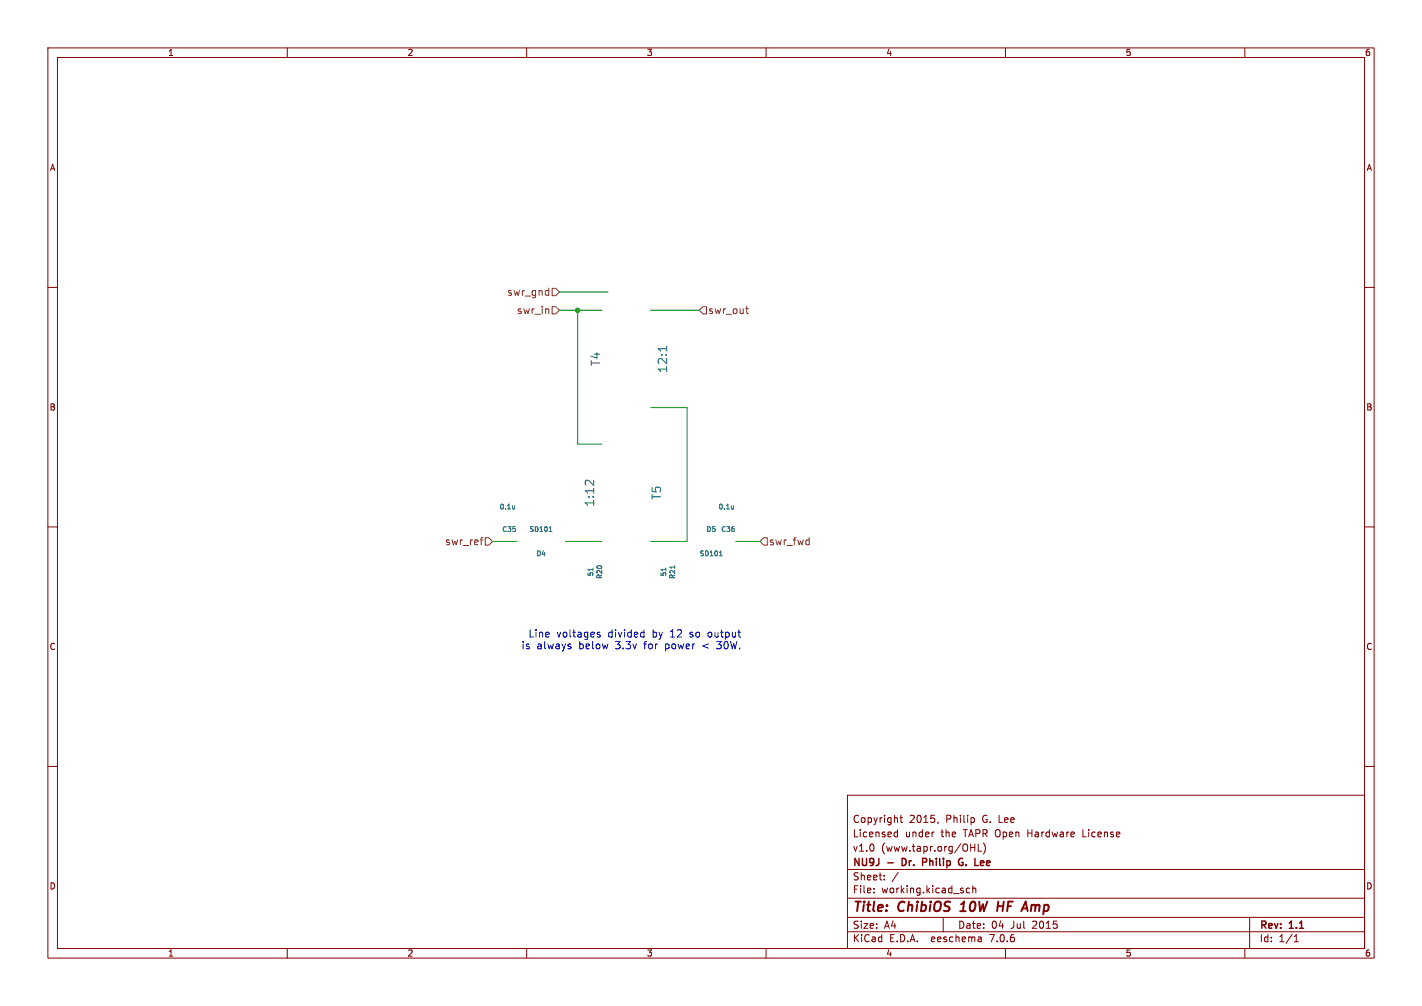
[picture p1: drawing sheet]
(kicad_sch (version 20230121) (generator eeschema)

 (paper "A4")

 (title_block
  (title "ChibiOS 10W HF Amp")
  (date "04 Jul 2015")
  (rev "1.1")
  (company "NU9J - Dr. Philip G. Lee")
  (comment 1 "v1.0 (www.tapr.org/OHL)")
  (comment 2 "Licensed under the TAPR Open Hardware License")
  (comment 3 "Copyright 2015, Philip G. Lee"))

 (lib_symbols)

 (junction (at 120.65 64.77) (diameter 0) (color 0 0 0 0))

 (wire (pts (xy 125.73 92.71) (xy 120.65 92.71)) (stroke (width 0) (type default)))
 (wire (pts (xy 127 60.96) (xy 116.84 60.96)) (stroke (width 0) (type default)))
 (wire (pts (xy 153.67 113.03) (xy 158.75 113.03)) (stroke (width 0) (type default)))
 (wire (pts (xy 135.89 113.03) (xy 143.51 113.03)) (stroke (width 0) (type default)))
 (wire (pts (xy 107.95 113.03) (xy 102.87 113.03)) (stroke (width 0) (type default)))
 (wire (pts (xy 143.51 85.09) (xy 143.51 113.03)) (stroke (width 0) (type default)))
 (wire (pts (xy 120.65 64.77) (xy 116.84 64.77)) (stroke (width 0) (type default)))
 (wire (pts (xy 135.89 85.09) (xy 143.51 85.09)) (stroke (width 0) (type default)))
 (wire (pts (xy 125.73 64.77) (xy 120.65 64.77)) (stroke (width 0) (type default)))
 (wire (pts (xy 118.11 113.03) (xy 125.73 113.03)) (stroke (width 0) (type default)))
 (wire (pts (xy 135.89 64.77) (xy 146.05 64.77)) (stroke (width 0) (type default)))
 (wire (pts (xy 120.65 92.71) (xy 120.65 64.77)) (stroke (width 0) (type default)))

 (text "Line voltages divided by 12 so output\nis always below 3.3v for power < 30W." (at 154.94 135.89 0) (effects (font (size 1.524 1.524)) (justify right bottom)))

 (hierarchical_label "swr_out" (shape input) (at 146.05 64.77 0) (effects (font (size 1.524 1.524)) (justify left)))
 (hierarchical_label "swr_fwd" (shape input) (at 158.75 113.03 0) (effects (font (size 1.524 1.524)) (justify left)))
 (hierarchical_label "swr_gnd" (shape input) (at 116.84 60.96 180) (effects (font (size 1.524 1.524)) (justify right)))
 (hierarchical_label "swr_ref" (shape input) (at 102.87 113.03 180) (effects (font (size 1.524 1.524)) (justify right)))
 (hierarchical_label "swr_in" (shape input) (at 116.84 64.77 180) (effects (font (size 1.524 1.524)) (justify right)))

 (symbol (lib_id "TRANSFO-dots") (at 130.81 74.93 90) (mirror x) (unit 1) (in_bom yes) (on_board yes) (dnp no)
  (property "Reference" "T4" (at 124.46 74.93 0) (effects (font (size 1.778 1.778))))
  (property "Value" "12:1" (at 138.43 74.93 0) (effects (font (size 1.778 1.778))))
  (property "Footprint" "nu9j-footprints:TOROID2-50-singleturn" (at 130.81 74.93 0) (effects (font (size 1.524 1.524)) hide))
  (property "Datasheet" "" (at 130.81 74.93 0) (effects (font (size 1.524 1.524)))))

 (symbol (lib_id "TRANSFO-dots") (at 130.81 102.87 270) (mirror x) (unit 1) (in_bom yes) (on_board yes) (dnp no)
  (property "Reference" "T5" (at 137.16 102.87 0) (effects (font (size 1.778 1.778))))
  (property "Value" "1:12" (at 123.19 102.87 0) (effects (font (size 1.778 1.778))))
  (property "Footprint" "nu9j-footprints:TOROID2-50-singleturn" (at 130.81 102.87 0) (effects (font (size 1.524 1.524)) hide))
  (property "Datasheet" "" (at 130.81 102.87 0) (effects (font (size 1.524 1.524)))))

 (symbol (lib_id "GND-RESCUE-qrpamp") (at 127 60.96 90) (unit 1) (in_bom yes) (on_board yes) (dnp no)
  (property "Reference" "#PWR098" (at 127 60.96 0) (effects (font (size 0.762 0.762)) hide))
  (property "Value" "GND" (at 128.778 60.96 0) (effects (font (size 0.762 0.762)) hide))
  (property "Footprint" "" (at 127 60.96 0) (effects (font (size 1.524 1.524))))
  (property "Datasheet" "" (at 127 60.96 0) (effects (font (size 1.524 1.524)))))

 (symbol (lib_id "GND-RESCUE-qrpamp") (at 125.73 85.09 0) (unit 1) (in_bom yes) (on_board yes) (dnp no)
  (property "Reference" "#PWR099" (at 125.73 85.09 0) (effects (font (size 0.762 0.762)) hide))
  (property "Value" "GND" (at 125.73 86.868 0) (effects (font (size 0.762 0.762)) hide))
  (property "Footprint" "" (at 125.73 85.09 0) (effects (font (size 1.524 1.524))))
  (property "Datasheet" "" (at 125.73 85.09 0) (effects (font (size 1.524 1.524)))))

 (symbol (lib_id "GND-RESCUE-qrpamp") (at 135.89 92.71 180) (unit 1) (in_bom yes) (on_board yes) (dnp no)
  (property "Reference" "#PWR0100" (at 135.89 92.71 0) (effects (font (size 0.762 0.762)) hide))
  (property "Value" "GND" (at 135.89 90.932 0) (effects (font (size 0.762 0.762)) hide))
  (property "Footprint" "" (at 135.89 92.71 0) (effects (font (size 1.524 1.524))))
  (property "Datasheet" "" (at 135.89 92.71 0) (effects (font (size 1.524 1.524)))))

 (symbol (lib_id "R-RESCUE-qrpamp") (at 123.19 119.38 0) (unit 1) (in_bom yes) (on_board yes) (dnp no)
  (property "Reference" "R20" (at 125.222 119.38 90) (effects (font (size 1.016 1.016))))
  (property "Value" "51" (at 123.3678 119.3546 90) (effects (font (size 1.016 1.016))))
  (property "Footprint" "Resistors_SMD:R_1206_HandSoldering" (at 121.412 119.38 90) (effects (font (size 0.762 0.762)) hide))
  (property "Datasheet" "" (at 123.19 119.38 0) (effects (font (size 0.762 0.762)))))

 (symbol (lib_id "R-RESCUE-qrpamp") (at 138.43 119.38 0) (unit 1) (in_bom yes) (on_board yes) (dnp no)
  (property "Reference" "R21" (at 140.462 119.38 90) (effects (font (size 1.016 1.016))))
  (property "Value" "51" (at 138.6078 119.3546 90) (effects (font (size 1.016 1.016))))
  (property "Footprint" "Resistors_SMD:R_1206_HandSoldering" (at 136.652 119.38 90) (effects (font (size 0.762 0.762)) hide))
  (property "Datasheet" "" (at 138.43 119.38 0) (effects (font (size 0.762 0.762)))))

 (symbol (lib_id "DIODE") (at 148.59 113.03 0) (unit 1) (in_bom yes) (on_board yes) (dnp no)
  (property "Reference" "D5" (at 148.59 110.49 0) (effects (font (size 1.016 1.016))))
  (property "Value" "SD101" (at 148.59 115.57 0) (effects (font (size 1.016 1.016))))
  (property "Footprint" "nu9j-footprints:SOD-123" (at 148.59 113.03 0) (effects (font (size 1.524 1.524)) hide))
  (property "Datasheet" "" (at 148.59 113.03 0) (effects (font (size 1.524 1.524)))))

 (symbol (lib_id "DIODE") (at 113.03 113.03 180) (unit 1) (in_bom yes) (on_board yes) (dnp no)
  (property "Reference" "D4" (at 113.03 115.57 0) (effects (font (size 1.016 1.016))))
  (property "Value" "SD101" (at 113.03 110.49 0) (effects (font (size 1.016 1.016))))
  (property "Footprint" "nu9j-footprints:SOD-123" (at 113.03 113.03 0) (effects (font (size 1.524 1.524)) hide))
  (property "Datasheet" "" (at 113.03 113.03 0) (effects (font (size 1.524 1.524)))))

 (symbol (lib_id "GND-RESCUE-qrpamp") (at 123.19 125.73 0) (unit 1) (in_bom yes) (on_board yes) (dnp no)
  (property "Reference" "#PWR0101" (at 123.19 125.73 0) (effects (font (size 0.762 0.762)) hide))
  (property "Value" "GND" (at 123.19 127.508 0) (effects (font (size 0.762 0.762)) hide))
  (property "Footprint" "" (at 123.19 125.73 0) (effects (font (size 1.524 1.524))))
  (property "Datasheet" "" (at 123.19 125.73 0) (effects (font (size 1.524 1.524)))))

 (symbol (lib_id "GND-RESCUE-qrpamp") (at 138.43 125.73 0) (unit 1) (in_bom yes) (on_board yes) (dnp no)
  (property "Reference" "#PWR0102" (at 138.43 125.73 0) (effects (font (size 0.762 0.762)) hide))
  (property "Value" "GND" (at 138.43 127.508 0) (effects (font (size 0.762 0.762)) hide))
  (property "Footprint" "" (at 138.43 125.73 0) (effects (font (size 1.524 1.524))))
  (property "Datasheet" "" (at 138.43 125.73 0) (effects (font (size 1.524 1.524)))))

 (symbol (lib_id "C-RESCUE-qrpamp") (at 153.67 107.95 180) (unit 1) (in_bom yes) (on_board yes) (dnp no)
  (property "Reference" "C36" (at 153.67 110.49 0) (effects (font (size 1.016 1.016)) (justify left)))
  (property "Value" "0.1u" (at 153.5176 105.791 0) (effects (font (size 1.016 1.016)) (justify left)))
  (property "Footprint" "Capacitors_SMD:C_0805_HandSoldering" (at 152.7048 104.14 0) (effects (font (size 0.762 0.762)) hide))
  (property "Datasheet" "" (at 153.67 107.95 0) (effects (font (size 1.524 1.524)))))

 (symbol (lib_id "C-RESCUE-qrpamp") (at 107.95 107.95 180) (unit 1) (in_bom yes) (on_board yes) (dnp no)
  (property "Reference" "C35" (at 107.95 110.49 0) (effects (font (size 1.016 1.016)) (justify left)))
  (property "Value" "0.1u" (at 107.7976 105.791 0) (effects (font (size 1.016 1.016)) (justify left)))
  (property "Footprint" "Capacitors_SMD:C_0805_HandSoldering" (at 106.9848 104.14 0) (effects (font (size 0.762 0.762)) hide))
  (property "Datasheet" "" (at 107.95 107.95 0) (effects (font (size 1.524 1.524)))))

 (symbol (lib_id "GND-RESCUE-qrpamp") (at 107.95 102.87 180) (unit 1) (in_bom yes) (on_board yes) (dnp no)
  (property "Reference" "#PWR0103" (at 107.95 102.87 0) (effects (font (size 0.762 0.762)) hide))
  (property "Value" "GND" (at 107.95 101.092 0) (effects (font (size 0.762 0.762)) hide))
  (property "Footprint" "" (at 107.95 102.87 0) (effects (font (size 1.524 1.524))))
  (property "Datasheet" "" (at 107.95 102.87 0) (effects (font (size 1.524 1.524)))))

 (symbol (lib_id "GND-RESCUE-qrpamp") (at 153.67 102.87 180) (unit 1) (in_bom yes) (on_board yes) (dnp no)
  (property "Reference" "#PWR0104" (at 153.67 102.87 0) (effects (font (size 0.762 0.762)) hide))
  (property "Value" "GND" (at 153.67 101.092 0) (effects (font (size 0.762 0.762)) hide))
  (property "Footprint" "" (at 153.67 102.87 0) (effects (font (size 1.524 1.524))))
  (property "Datasheet" "" (at 153.67 102.87 0) (effects (font (size 1.524 1.524)))))

 (sheet_instances (path "" (page "1"))))
